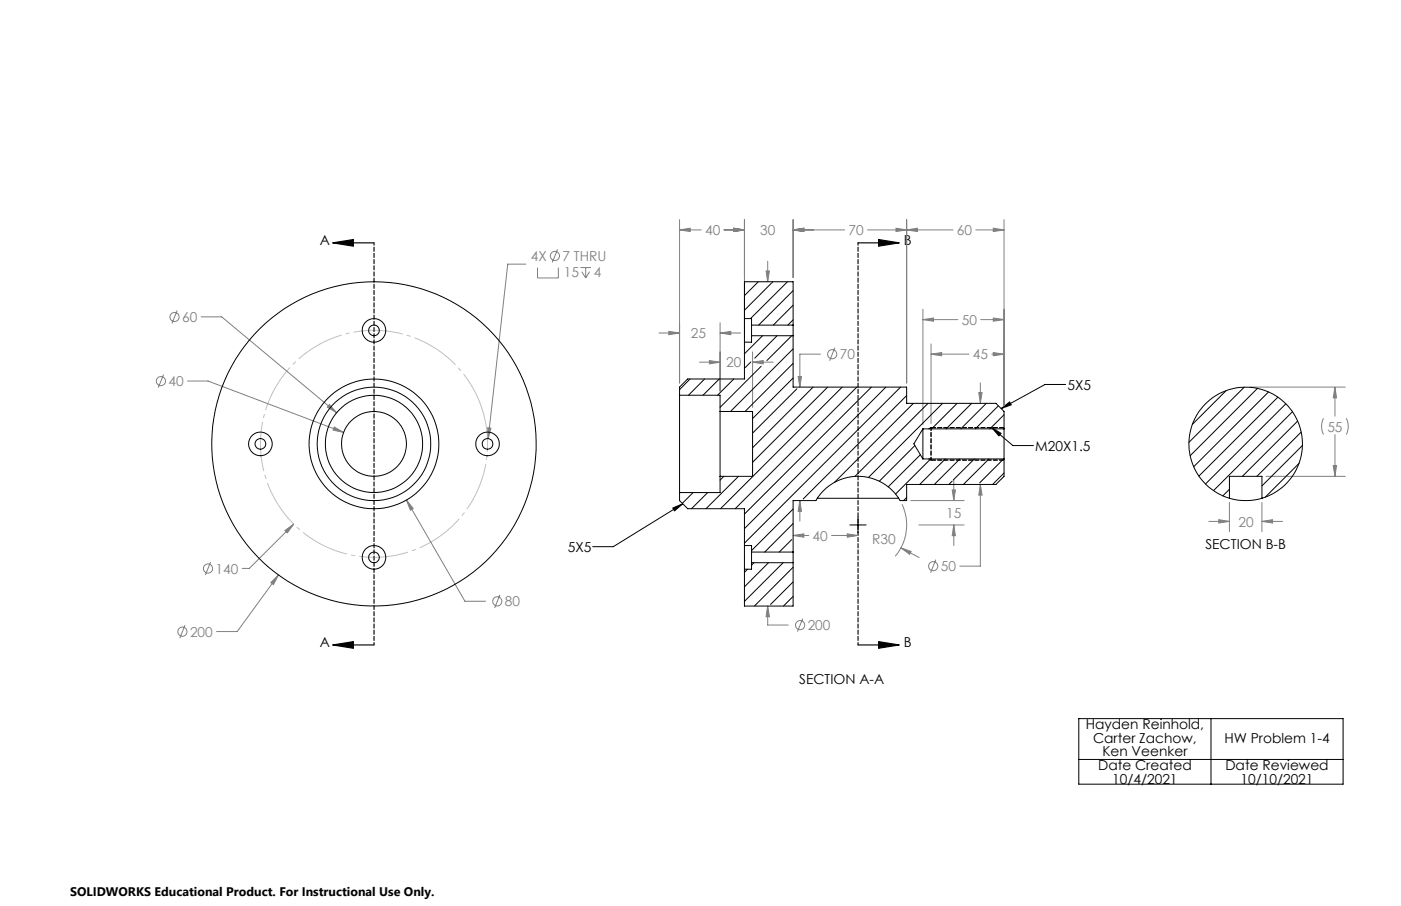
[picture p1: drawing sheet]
<svg xmlns="http://www.w3.org/2000/svg" width="432mm" height="279mm" viewBox="0 0 432 279" stroke-linecap="round" stroke-linejoin="round" font-family="sans-serif">
<g fill="none" stroke="#808080" stroke-width=".31">
<path d="M171.8 76.9l-1.6 4M209.4 70.9l3.3-.5v1zM209.4 67.7v50.4M209.4 70.9h6.7M223.1 70.9h6.3M226.1 70.4l3.3 .5-3.3 .5zM229.4 67.7v36.5M244.4 70.9l3.4-.5v1zM244.4 70.9h15.9M244.4 67.7v17.9M267.4 70.9h26.3M276.2 70.4l3.2 .5-3.2 .5z"/>
<path d="M279.4 70.9l3.4-.5v1zM279.4 67.7v50.4M300.7 70.9h8.8M306.1 70.4l3.4 .5-3.4 .5zM309.5 67.7v57.9M54.6 95.7l-1.6 4.1M62 97.7h6.3l35.5 29.6M162.1 81.5h-5.6l-6 53.8M165.7 82.5v3.2h6.4v-3.2M178.9 82.5h3.2M179.3 83.8l1.2 1.9M180.5 82.5v3.2"/>
<path d="M181.7 83.8l-1.2 1.9M221.9 99.5v21.1M236.1 83.6h1l-.5 3.3zM236.6 80.5v6.4M284.4 98.6l3.3-.5v1zM284.4 95.4v35.6M284.4 98.6h10.8M302.3 98.6h7.2M306.1 98.1l3.4 .5-3.4 .5zM50.4 115.5l-1.6 4.1M57.8 117.5h6.3l41.8 15.9M203.1 102.7h6.3"/>
<path d="M206.1 102.2l3.3 .5-3.3 .5zM215.6 111.7h6.3M218.7 111.2l3.2 .5-3.2 .5zM221.9 102.7l3.3-.5v1zM221.9 102.7h6.4M232 111.7l3.2-.5v1zM232 108.5v17.1M232 111.7h6.3M246 116.1h1l-.5 3.3zM252.9 109.2h-6.4v10.2M257.3 107.2l-1.6 4.1M286.9 109.2l3.3-.5v1z"/>
<path d="M286.9 109.2h11.8M286.9 106v24.6M302.2 118v6.4M305.7 109.2h3.8M306.1 108.7l3.4 .5-3.4 .5zM385.2 119.4h29.4M411.4 119.4l.5 3.3h-1zM411.4 119.4v8.9M101.5 124.8l2.3 2.5-2.9-1.7zM103 131.7l2.9 1.7-3.2-.8zM150.3 131.9l1 .1-.8 3.3zM301.7 121.1h1l-.5 3.3z"/>
<path d="M407.9 129l-.6 2.3 .2 1.8 .4 .9M411.4 134v12.9M414.9 129l.6 2.3-.2 1.8-.4 .9M125.3 154.2l2.1 2.6-.9 .5zM125.3 154.2l18 31.2h6.3M246.5 154.4l.5 3.3h-1zM246.5 154.4v6.3M278 155.5a15.1 15.1 0 0 1-2.1 16.1M280.7 154.4h16.4M293.5 151.1h1l-.5 3.3zM294 148v6.4M302.2 149.4l.5 3.3h-1z"/>
<path d="M302.2 149.4v25.2h-6.4M378.9 154.9v9.1M388.9 154.9v9.1M390.2 146.9h24.4M410.9 143.6h1l-.5 3.3zM64.9 173.3l-1.6 4M83.5 179.7l2.3-2.4-1.5 3zM85.8 177.3l-12.7 17.5h-6.4M87.8 163.6l2.7-2-2 2.7zM90.5 161.6l-13.7 13.7h-2.2M244.4 165.1l3.4-.5v1.1zM244.4 165.1h4.9"/>
<path d="M256.3 165.1h8.1M261.1 164.6l3.3 .5-3.3 .6zM277.7 168.9l3.1 1.2-.4 .9zM277.7 168.9l5.6 3M283.2 161.9h13.9M288.4 172.6l-1.6 4M294 161.9l.5 3.3h-1zM294 161.9v6.3M372.6 160.8h6.3M375.6 160.3l3.3 .5-3.3 .5zM388.9 160.8l3.3-.5v1zM388.9 160.8h6.4"/>
<path d="M57 192.8l-1.6 4M154.1 183.4l-1.6 4.1M236.6 186.9l.5 3.3h-1zM236.6 186.9v5.9h6.4M247.4 190.8l-1.6 4"/>
<circle cx="171" cy="78.9" r="1.41"/>
<circle cx="53.8" cy="97.8" r="1.41"/>
<circle cx="49.6" cy="117.5" r="1.41"/>
<circle cx="256.5" cy="109.2" r="1.42"/>
<circle cx="64.1" cy="175.3" r="1.4"/>
<circle cx="287.6" cy="174.6" r="1.41"/>
<circle cx="56.2" cy="194.8" r="1.42"/>
<circle cx="153.3" cy="185.4" r="1.42"/>
<circle cx="246.6" cy="192.8" r="1.42"/>
</g>
<path d="M102.6 74.9l6.3-1v2zM102.6 74.9h12.7M264.4 74.9h12.7M270.8 73.9l6.3 1-6.3 1zM102.6 198.9l6.3-1v2zM102.6 198.9h12.7M264.4 198.9h12.7M270.8 197.9l6.3 1-6.3 1z" fill="none" stroke="#000" stroke-width=".35"/>
<path d="M148.8 126.6a35 35 0 0 0-58.7-14 35 35 0 0 0 16.1 58.1 35 35 0 0 0 43-42.3l-.4-1.8" fill="none" stroke="#c0c0c0" stroke-width=".31" stroke-dasharray="15.2 1.3 1.3 1.3" stroke-dashoffset="2.4" stroke-linecap="butt"/>
<path d="M328.4 118.6h-6.3l-13.6 7.4M305.7 131.9l6.5 5.5h6.3M305.7 131.9l2.8 1.7-.6 .8zM308.5 126l2.7-2 .5 .8zM207.4 156.7l3-1.3-2.5 2.2zM210.4 155.4l-21.4 13.2h-6.3M264.4 159.4v5M261.9 161.9h5M332.5 221.6h81.4v20.2h-81.4zM332.5 234.2h81.4M373.2 221.6v20.2" fill="none" stroke="#000" stroke-width=".31"/>
<path d="M115.3 74.9v124M264.5 74.9v124" fill="none" stroke="#000" stroke-width=".35" stroke-dasharray="1.3 .6" stroke-dashoffset=".5"/>
<path d="M287 131.9v10M287 131.9l-.7 .3M287 141.9l-.7-.4" fill="none" stroke="#000" stroke-width=".31" stroke-dasharray="1.3 .6" stroke-dashoffset=".4"/>
<path d="M309.5 131.9h-22.5M309.5 141.9h-22.5" fill="none" stroke="#000" stroke-width=".31" stroke-dasharray="1.3 .6" stroke-dashoffset="-.1"/>
<path d="M102.6 74.9l6.3-1v2zM102.6 198.9l6.3-1v2zM270.8 73.9l6.3 1-6.3 1zM270.8 197.9l6.3 1-6.3 1z" fill="#000"/>
<g fill="#808080">
<path d="M246 116.1h1l-.5 3.3zM246.5 154.4l.5 3.3h-1zM301.7 121.1h1l-.5 3.3zM302.2 149.4l.5 3.3h-1zM236.6 186.9l.5 3.3h-1zM236.1 83.6h1l-.5 3.3zM226.1 70.4l3.3 .5-3.3 .5zM209.4 70.9l3.3-.5v1zM244.4 70.9l3.4-.5v1zM226.1 70.4l3.3 .5-3.3 .5zM244.4 70.9l3.4-.5v1zM276.2 70.4l3.2 .5-3.2 .5zM306.1 70.4l3.4 .5-3.4 .5zM279.4 70.9l3.4-.5v1zM221.9 102.7l3.3-.5v1zM206.1 102.2l3.3 .5-3.3 .5zM232 111.7l3.2-.5v1zM218.7 111.2l3.2 .5-3.2 .5zM277.7 168.9l2.7 2.1 .4-.9zM294 161.9l.5 3.3h-1zM293.5 151.1h1l-.5 3.3zM286.9 109.2l3.3-.5v1zM306.1 108.7l3.4 .5-3.4 .5zM284.4 98.6l3.3-.5v1zM306.1 98.1l3.4 .5-3.4 .5z"/>
<path d="M87.8 163.6l.7 .7 2-2.7zM244.4 165.1l3.4-.5v1.1zM261.1 164.6l3.3 .5-3.3 .6z"/>
<path d="M85.8 177.3l-2.3 2.4 .8 .6zM125.3 154.2l1.2 3.1 .9-.5zM101.5 124.8l-.6 .8 2.9 1.7zM103 131.7l-.3 .9 3.2 .8zM150.3 131.9l.2 3.4 .8-3.3z"/>
</g>
<path d="M305.7 131.9l2.8 1.7-.6 .8zM207.4 156.7l3-1.3-2.5 2.2zM308.5 126l2.7-2 .5 .8z" fill="#000"/>
<path d="M375.6 160.3l3.3 .5-3.3 .5zM388.9 160.8l3.3-.5v1zM410.9 143.6h1l-.5 3.3zM411.4 119.4l.5 3.3h-1z" fill="#808080"/>
<g fill="none" stroke="#000" stroke-width=".31">
<path d="M229.4 98.2v7.3M229.4 98.2h2.2v2.1M229.4 98.2v-11.3h15v13.4M233.7 86.9l-4.3 4.3M237.7 87.4l-8.3 8.3M238.2 86.9l-.3 .3M242.7 86.9l-11.4 11.3M244.4 89.6l-10.6 10.7M244.4 94.1l-6.1 6.2M244.4 98.6l-1.6 1.7M212.7 116.9l-3.3 3.3M217.2 116.9l-5 5"/>
<path d="M221.7 116.9l-5 5M226.2 116.9l-5 5M229.4 105.5v11.4h-17.5l-2.5 2.5v2.5M231.4 111.6l-1.7 1.8M231.6 100.3v3.2M231.6 103.5h12.8M231.6 100.3h12.8M231.6 103.5v2h-2.2M234.6 113l-12.7 12.6M235 103.5l-5.6 5.6M239.5 103.5l-6.9 7M244 103.5l-7.6 7.7"/>
<path d="M244.4 107.6l-19.3 19.3M244.4 112.1l-14.8 14.8M244.4 116.6l-12.4 12.5M244.4 100.3v3.2M244.4 103.5v15.9h35v5h27.6l2.5 2.5v5.4M245.6 119.9l-13.6 13.7M250.6 119.4l-18.6 18.7M255.1 119.4l-23.1 23.2M259.6 119.4l-37.5 37.5M264.1 119.4l-37.5 37.5M268.6 119.4l-39.2 39.1M273 119.4l-43.6 43.6"/>
<path d="M277.6 119.4l-48.2 48.1M383.5 119.4l-17.1 17M387.6 119.8l-20.8 20.7M209.4 121.9v30M209.4 121.9h12.5v5M221.9 126.9v20M221.9 126.9h10.1v20h-10.1M279.4 122l-31.9 31.9M281.5 124.4l-24.4 24.4M282 137.4l-11 11M284.4 132.3v9.2M284.4 132.3h25.1"/>
<path d="M284.4 132.3l-2.7 4.6 2.7 4.6M286 124.4l-22.5 22.5M290.5 124.4l-22.8 22.8M295 124.4l-7.9 7.9M299.5 124.4l-7.9 7.9M304 124.4l-7.9 7.9M307.7 125.2l-7.1 7.1M309.5 127.9l-4.4 4.4M309.5 132.3v9.2M377.9 120.5l-10.4 10.4M391 120.9l-23.1 23M393.8 122.5l-24.3 24.3"/>
<path d="M396.3 124.5l-24.8 24.8M398.4 127l-24.4 24.3M399.9 129.9l-17 17M401 133.2l-13.6 13.7M401.4 137.4l-12.5 12.5M209.4 151.9v2.5l2.5 2.5h17.5v11.3M213.6 151.9l-3.3 3.3M218.1 151.9l-5 5M221.9 146.9v5h-12.5M223.1 146.9l-1.2 1.2M227.6 146.9l-10 10M244.4 157l-12.8 12.8"/>
<path d="M251.9 153.7h25.1M279.4 153.4l-.9 1M283.7 140.2l-9.9 9.9M284.4 141.5h25.1M286.8 141.5l-10.8 10.9M291.4 141.5l-7.9 7.9M293.5 148.4l-1 1M295.8 141.5l-7.8 7.9M300.3 141.5l-6.5 6.5M304.8 141.5l-7.9 7.9M309.3 141.5l-7.4 7.4M309.5 145.9l-3.6 3.5"/>
<path d="M309.5 141.5v5.4l-2.5 2.5h-27.6v5h-2a15 15 0 0 0-25.9 0h-7.1v15.9M378.9 150.9l-2 2M378.9 153.7a17.5 17.5 0 0 1-9.2-27 17.5 17.5 0 0 1 28.5 0 17.5 17.5 0 0 1-9.3 27M378.9 153.7a18.1 18.1 0 0 0 10 0M378.9 153.7v-6.8h10v6.8M400.4 142.9l-10.4 10.4M229.4 168.2v7.3M229.4 168.2h2.2v2.1M230.4 175.5l-1 1M231.6 170.3v3.2M231.6 170.3h12.8M231.6 173.5v2h-2.2"/>
<path d="M231.6 173.5h12.8M232.4 173.5l-.8 .8M236.9 173.5l-7.5 7.5M241.4 173.5l-12 12M244 166.4l-3.8 3.9M244.4 161.5l-8.7 8.8M244.4 174.9l-11.9 12M244.4 179.5l-6.9 6.9M244.4 170.3v3.2M244.4 173.5v13.4h-15v-11.4M244.4 183.9l-2.9 3"/>
<circle cx="115.2" cy="101.9" r="1.65"/>
<circle cx="115.3" cy="101.9" r="3.6"/>
<circle cx="80.3" cy="136.9" r="1.65"/>
<circle cx="80.3" cy="136.9" r="3.6"/>
<circle cx="115.3" cy="136.9" r="20"/>
<circle cx="115.3" cy="136.9" r="15"/>
<circle cx="115.3" cy="136.9" r="10"/>
<circle cx="115.3" cy="136.9" r="50"/>
<circle cx="115.3" cy="136.9" r="17.5"/>
<circle cx="150.2" cy="136.9" r="1.65"/>
<circle cx="150.3" cy="136.9" r="3.7"/>
<circle cx="115.3" cy="171.9" r="1.64"/>
<circle cx="115.3" cy="171.9" r="3.6"/>
</g>
<g font-size="4.2">
<text x="98.6" y="75.5">A</text>
<text x="278.5" y="75.5">B</text>
<text x="329" y="120.1">5X5</text>
<text x="319.1" y="139">M20X1.5</text>
<text x="175" y="170.2">5X5</text>
<text x="371.5" y="169.2">SECTION B-B</text>
<text x="98.6" y="199.5">A</text>
<text x="278.5" y="199.5">B</text>
<text x="246.3" y="210.9">SECTION A-A</text>
<text x="334.6" y="224.9">Hayden Reinhold,</text>
<text x="336.9" y="229.1">Carter Zachow,</text>
<text x="339.8" y="233.2">Ken Veenker</text>
<text x="377.4" y="229">HW Problem 1-4</text>
<text x="338.5" y="237.5">Date Created</text>
<text x="377.7" y="237.5">Date Reviewed</text>
<text x="342.8" y="241.6">10/4/2021</text>
<text x="382.4" y="241.6">10/10/2021</text>
</g>
<g font-size="4.2" fill="#808080">
<text x="217.3" y="72.5">40</text>
<text x="234.3" y="72.5">30</text>
<text x="261.5" y="72.5">70</text>
<text x="294.9" y="72.5">60</text>
<text x="163.7" y="80.5">4X</text>
<text x="173.4" y="80.5">7 THRU</text>
<text x="173.8" y="85.6">15</text>
<text x="183" y="85.6">4</text>
<text x="56.1" y="99.3">60</text>
<text x="296.4" y="100.2">50</text>
<text x="212.9" y="104.3">25</text>
<text x="223.8" y="113.3">20</text>
<text x="258.8" y="110.8">70</text>
<text x="299.8" y="110.8">45</text>
<text x="51.9" y="119.1">40</text>
<text x="409.1" y="133.1">55</text>
<text x="291.6" y="159.6">15</text>
<text x="250.4" y="166.7">40</text>
<text x="268.8" y="167.7">R30</text>
<text x="381.7" y="162.4">20</text>
<text x="66.5" y="176.9">140</text>
<text x="290" y="176.1">50</text>
<text x="155.6" y="187">80</text>
<text x="58.6" y="196.3">200</text>
<text x="248.9" y="194.3">200</text>
</g>
<text font-size="3.8" x="21.6" y="276.3">SOLIDWORKS Educational Product. For Instructional Use Only.</text>
</svg>
